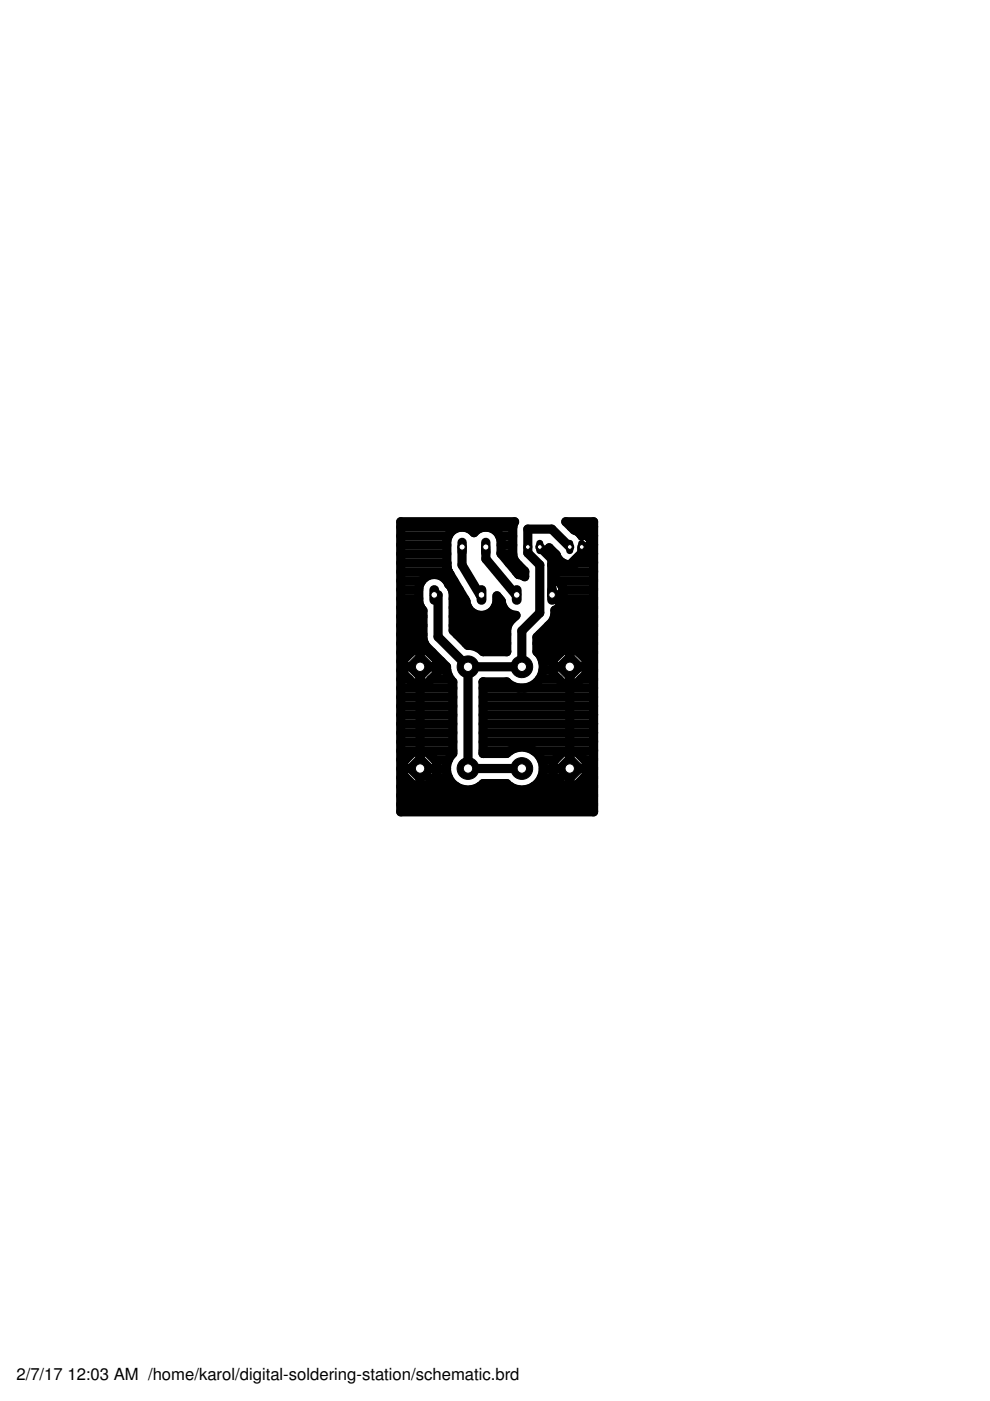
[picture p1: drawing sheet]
<svg xmlns="http://www.w3.org/2000/svg" width="210mm" height="297mm" viewBox="0 0 210 297" stroke-linecap="round" stroke-linejoin="round" font-family="sans-serif">
<g fill="none" stroke="#000" stroke-width="1.9">
<path d="M85 111.7h23.7M85 119.3h9.7M85 117.4h9.7M85 115.5h9.7M85 113.6h10M97.6 111.8a3.3 3.3 0 0 0-2.9 2.8l.1 5.6M98 116v3.8l3.8 6.3h.3M98 116h.1M98.4 111.8l.8 .2 1.3 .9 1.2-.9 .9-.2M103 116v2.5l6.4 7.6h.2M103.4 111.8a3.3 3.3 0 0 1 2.8 2.8v2.8l3.7 4.4 1.4 .5v-1.2l-2-1.9-.4-.7-.2-.8v-5.9M105.9 113.6h2.8"/>
<path d="M106.2 115.5h2.5M106.3 117.4h2.4M107.9 119.3h1.6M108.7 111.8l.4-1.2h-24.1v61.5h40.9v-61.5h-5.9l1.7 1.8 .9 .4a1.5 1.5 0 0 0 1.4 .5 1.97 1.97 0 0 1 1.3 1.8l-.1 2.3M114.4 116l2.6 2.5v7.6M116.6 117.4h1.1M117.6 119.3h1.7M120.8 116l-3.8-3.8h-5.1v5l2.5 2.6v10.1l-3.8 3.9v7.6h-11.4M121.1 111.7h4.8M122.3 119.3h3.6M123.3 113.2v.4M123.3 116v1.2l-2.5 2.6h-3.8"/>
<path d="M123.3 118.3v.4M123.3 118.3l.1 .1M123.3 113.6h.1M124 116h1.3M124 116h.1M124.5 113.6h1.4M125.2 117.4h.7M125.2 117.4a1.97 1.97 0 0 1-2.1 1.3 2.97 2.97 0 0 1-5.2-1.1l-1.5-1.5v1a4 4 0 0 1 1.2 2.3v3.5a2.25 2.25 0 0 1 1.7 2v2.4a2.26 2.26 0 0 1-1.7 2.1v1l-.2 .8-.4 .7-3.2 3.2v3.1a4.5 4.5 0 0 1 1.2 4.6 4.5 4.5 0 0 1-3.8 3.1M125.3 115.5h.6M85 138.3h2.1M85 136.4h5M85 134.5h4.7"/>
<path d="M85 132.6h4.7M85 130.7h4.7M85 128.8h4.2M85 126.9h3.8M85 125h3.8M85 123.1h4.4M85 121.2h10.1M89.1 137.9v28.6M89.1 138.3h.1M91 138.3h.7M92.1 126.1h.8v8.9l6.3 6.4M94.7 123.1h1.5"/>
<path d="M94.8 120.2v.1M94.8 120.3l.2 .8M95 121.1h.1M95 121.1l.4 .7M95.4 121.8h.1M95.4 121.8l3.4 5.6a3.3 3.3 0 0 0 3.9 3.1 3.3 3.3 0 0 0 2.7-4.2l.9 1.1a3.2 3.2 0 0 0 3.1 3.1l-1.3 1.3-.4 .7-.3 .8v4.9h-5a4 4 0 0 0-3.2-1.4l-3.1-3.1v-8a2.97 2.97 0 0 0-1-1.9 3.3 3.3 0 0 0-3.5-2 3.3 3.3 0 0 0-2.8 2.9v2.9l.2 .9 .7 .9v6l.2 .8 .4 .8 4.4 4.4a4.2 4.2 0 0 0 1.3 3.2v15.1a4.5 4.5 0 0 0 0 6.5 4.5 4.5 0 0 0 6.4-.1h5a4.5 4.5 0 0 0 6.5 .1 4.5 4.5 0 0 0 0-6.5 4.5 4.5 0 0 0-6.5 0h-5M95.9 125h1.5M96.1 132.6h11.5M96.1 130.7h13.1M96.1 128.8h3.1M96.1 126.9h2.4M96.9 134.5h10.5"/>
<path d="M98.8 136.4h8.6M104.9 128.8h1.8M105.4 126.9h.5M109.5 121.2h1.8M113.8 136.4h12.1M114 138.3h4.9M114.4 134.5h11.5M116.3 132.6h9.6M117 126.1h.1M117 126.1l3.8 3.8v36.6M117.6 130.7h8.3M117.6 126.1h1.7"/>
<path d="M117.6 126.1v.1M117.6 121.2h8.3M118.2 123.1h7.7M118.6 128.8h7.3M119.3 126.9h6.6M119.3 125h6.6M120.8 138.3h.1M122.7 138.3h3.2M85 145.9h11M85 159.2h11M85 157.3h11M85 155.4h11"/>
<path d="M85 153.5h11M85 151.6h11M85 149.7h11M85 147.8h11M85 144h1.7M85 142.1h.6M85 140.2h.6M85.6 141.4h7M89.1 144h.1M89.1 142.1h.1M89.1 140.2h.1M91.4 144h4.1"/>
<path d="M92.6 142.1h2.1M92.6 140.2h.9M99.2 141.4v21.5h11.4M102.4 144.6h.1M102.4 159.7v.1M102.4 144.6v15.1M102.4 144.6h5l1.5 1 1.1 .3M102.4 145.9h23.5M102.4 159.2h5.7M102.4 157.3h23.5M102.4 155.4h23.5M102.4 153.5h23.5"/>
<path d="M102.4 151.6h23.5M102.4 149.7h23.5M102.4 147.8h23.5M113.2 159.2h12.7M114.3 144h4.2M115 140.2h2.3M115.1 142.1h2.2M117.3 141.4h7M120.8 144h.1M120.8 142.1h.1M120.8 140.2h.1M123.1 144h2.8"/>
<path d="M124.3 142.1h1.6M124.3 140.2h1.6M85 170.6h40.9M85 168.7h40.9M85 166.8h11.8M85 164.9h1M85 163h.6M85 161.1h1M85.6 162.9h7M89.1 162.9l5 5.1h21.6l5.1-5.1M89.1 164.9h.1M89.1 163h.1"/>
<path d="M89.1 161.1h.1M92.1 164.9h3M92.2 161.1h2.9M92.6 163h2.1M101.6 166.8h6.6M113.1 166.8h12.8M114.8 164.9h3M114.8 161.1h2.9M115.2 163h2.1M117.3 162.9h7M120.8 164.9h.1M120.8 163h.1"/>
<path d="M120.8 161.1h.1M123.8 164.9h2.1M123.9 161.1h2M124.3 163h1.6"/>
<circle cx="89.1" cy="141.4" r="3.8"/>
<circle cx="120.8" cy="141.4" r="3.8"/>
<circle cx="89.1" cy="162.9" r="3.8"/>
<circle cx="120.8" cy="162.9" r="3.8"/>
</g>
<path d="M92.1 125.1v2.1" fill="none" stroke="#000" stroke-width="2.1"/>
<circle cx="92.1" cy="126.1" r=".7" fill="#fff" stroke="#000" stroke-width=".21"/>
<path d="M102.1 125.1v2.1" fill="none" stroke="#000" stroke-width="2.1"/>
<circle cx="102.1" cy="126.1" r=".7" fill="#fff" stroke="#000" stroke-width=".21"/>
<path d="M109.6 125.1v2.1" fill="none" stroke="#000" stroke-width="2.1"/>
<circle cx="109.6" cy="126.1" r=".7" fill="#fff" stroke="#000" stroke-width=".21"/>
<path d="M117.1 125.1v2.1" fill="none" stroke="#000" stroke-width="2.1"/>
<circle cx="117.1" cy="126.1" r=".7" fill="#fff" stroke="#000" stroke-width=".21"/>
<circle cx="110.6" cy="162.9" r="2.31" fill="#000" stroke="#000" stroke-width=".21"/>
<circle cx="110.6" cy="162.9" r=".99" fill="#fff" stroke="#000" stroke-width=".21"/>
<circle cx="120.8" cy="162.9" r="2.5" fill="#000" stroke="#000" stroke-width=".21"/>
<circle cx="120.8" cy="162.9" r=".99" fill="#fff" stroke="#000" stroke-width=".21"/>
<circle cx="99.2" cy="162.9" r="2.31" fill="#000" stroke="#000" stroke-width=".21"/>
<circle cx="99.2" cy="162.9" r=".99" fill="#fff" stroke="#000" stroke-width=".21"/>
<circle cx="89.1" cy="162.9" r="2.5" fill="#000" stroke="#000" stroke-width=".21"/>
<circle cx="89.1" cy="162.9" r=".99" fill="#fff" stroke="#000" stroke-width=".21"/>
<circle cx="110.6" cy="141.4" r="2.31" fill="#000" stroke="#000" stroke-width=".21"/>
<circle cx="110.6" cy="141.4" r=".99" fill="#fff" stroke="#000" stroke-width=".21"/>
<circle cx="120.8" cy="141.4" r="2.5" fill="#000" stroke="#000" stroke-width=".21"/>
<circle cx="120.8" cy="141.4" r=".99" fill="#fff" stroke="#000" stroke-width=".21"/>
<circle cx="99.2" cy="141.4" r="2.31" fill="#000" stroke="#000" stroke-width=".21"/>
<circle cx="99.2" cy="141.4" r=".99" fill="#fff" stroke="#000" stroke-width=".21"/>
<circle cx="89.1" cy="141.4" r="2.5" fill="#000" stroke="#000" stroke-width=".21"/>
<circle cx="89.1" cy="141.4" r=".99" fill="#fff" stroke="#000" stroke-width=".21"/>
<path d="M111.9 115.2v1.5" fill="none" stroke="#000" stroke-width="1.5"/>
<circle cx="111.9" cy="116" r=".51" fill="#fff" stroke="#000" stroke-width=".21"/>
<path d="M114.4 115.2v1.5" fill="none" stroke="#000" stroke-width="1.5"/>
<circle cx="114.4" cy="116" r=".51" fill="#fff" stroke="#000" stroke-width=".21"/>
<path d="M120.8 115.2v1.5" fill="none" stroke="#000" stroke-width="1.5"/>
<circle cx="120.8" cy="116" r=".51" fill="#fff" stroke="#000" stroke-width=".21"/>
<path d="M123.3 115.2v1.5" fill="none" stroke="#000" stroke-width="1.5"/>
<circle cx="123.3" cy="116" r=".51" fill="#fff" stroke="#000" stroke-width=".21"/>
<path d="M98 115v2" fill="none" stroke="#000" stroke-width="2"/>
<circle cx="98" cy="116" r=".66" fill="#fff" stroke="#000" stroke-width=".21"/>
<path d="M103 115v2" fill="none" stroke="#000" stroke-width="2"/>
<circle cx="103" cy="116" r=".66" fill="#fff" stroke="#000" stroke-width=".21"/>
<g font-size="3.5">
<text x="3.5" y="292.5">2/7/17</text>
<text x="14.3" y="292.5">12:03 AM /home/karol/digital-soldering-station/schematic.brd</text>
</g>
</svg>
